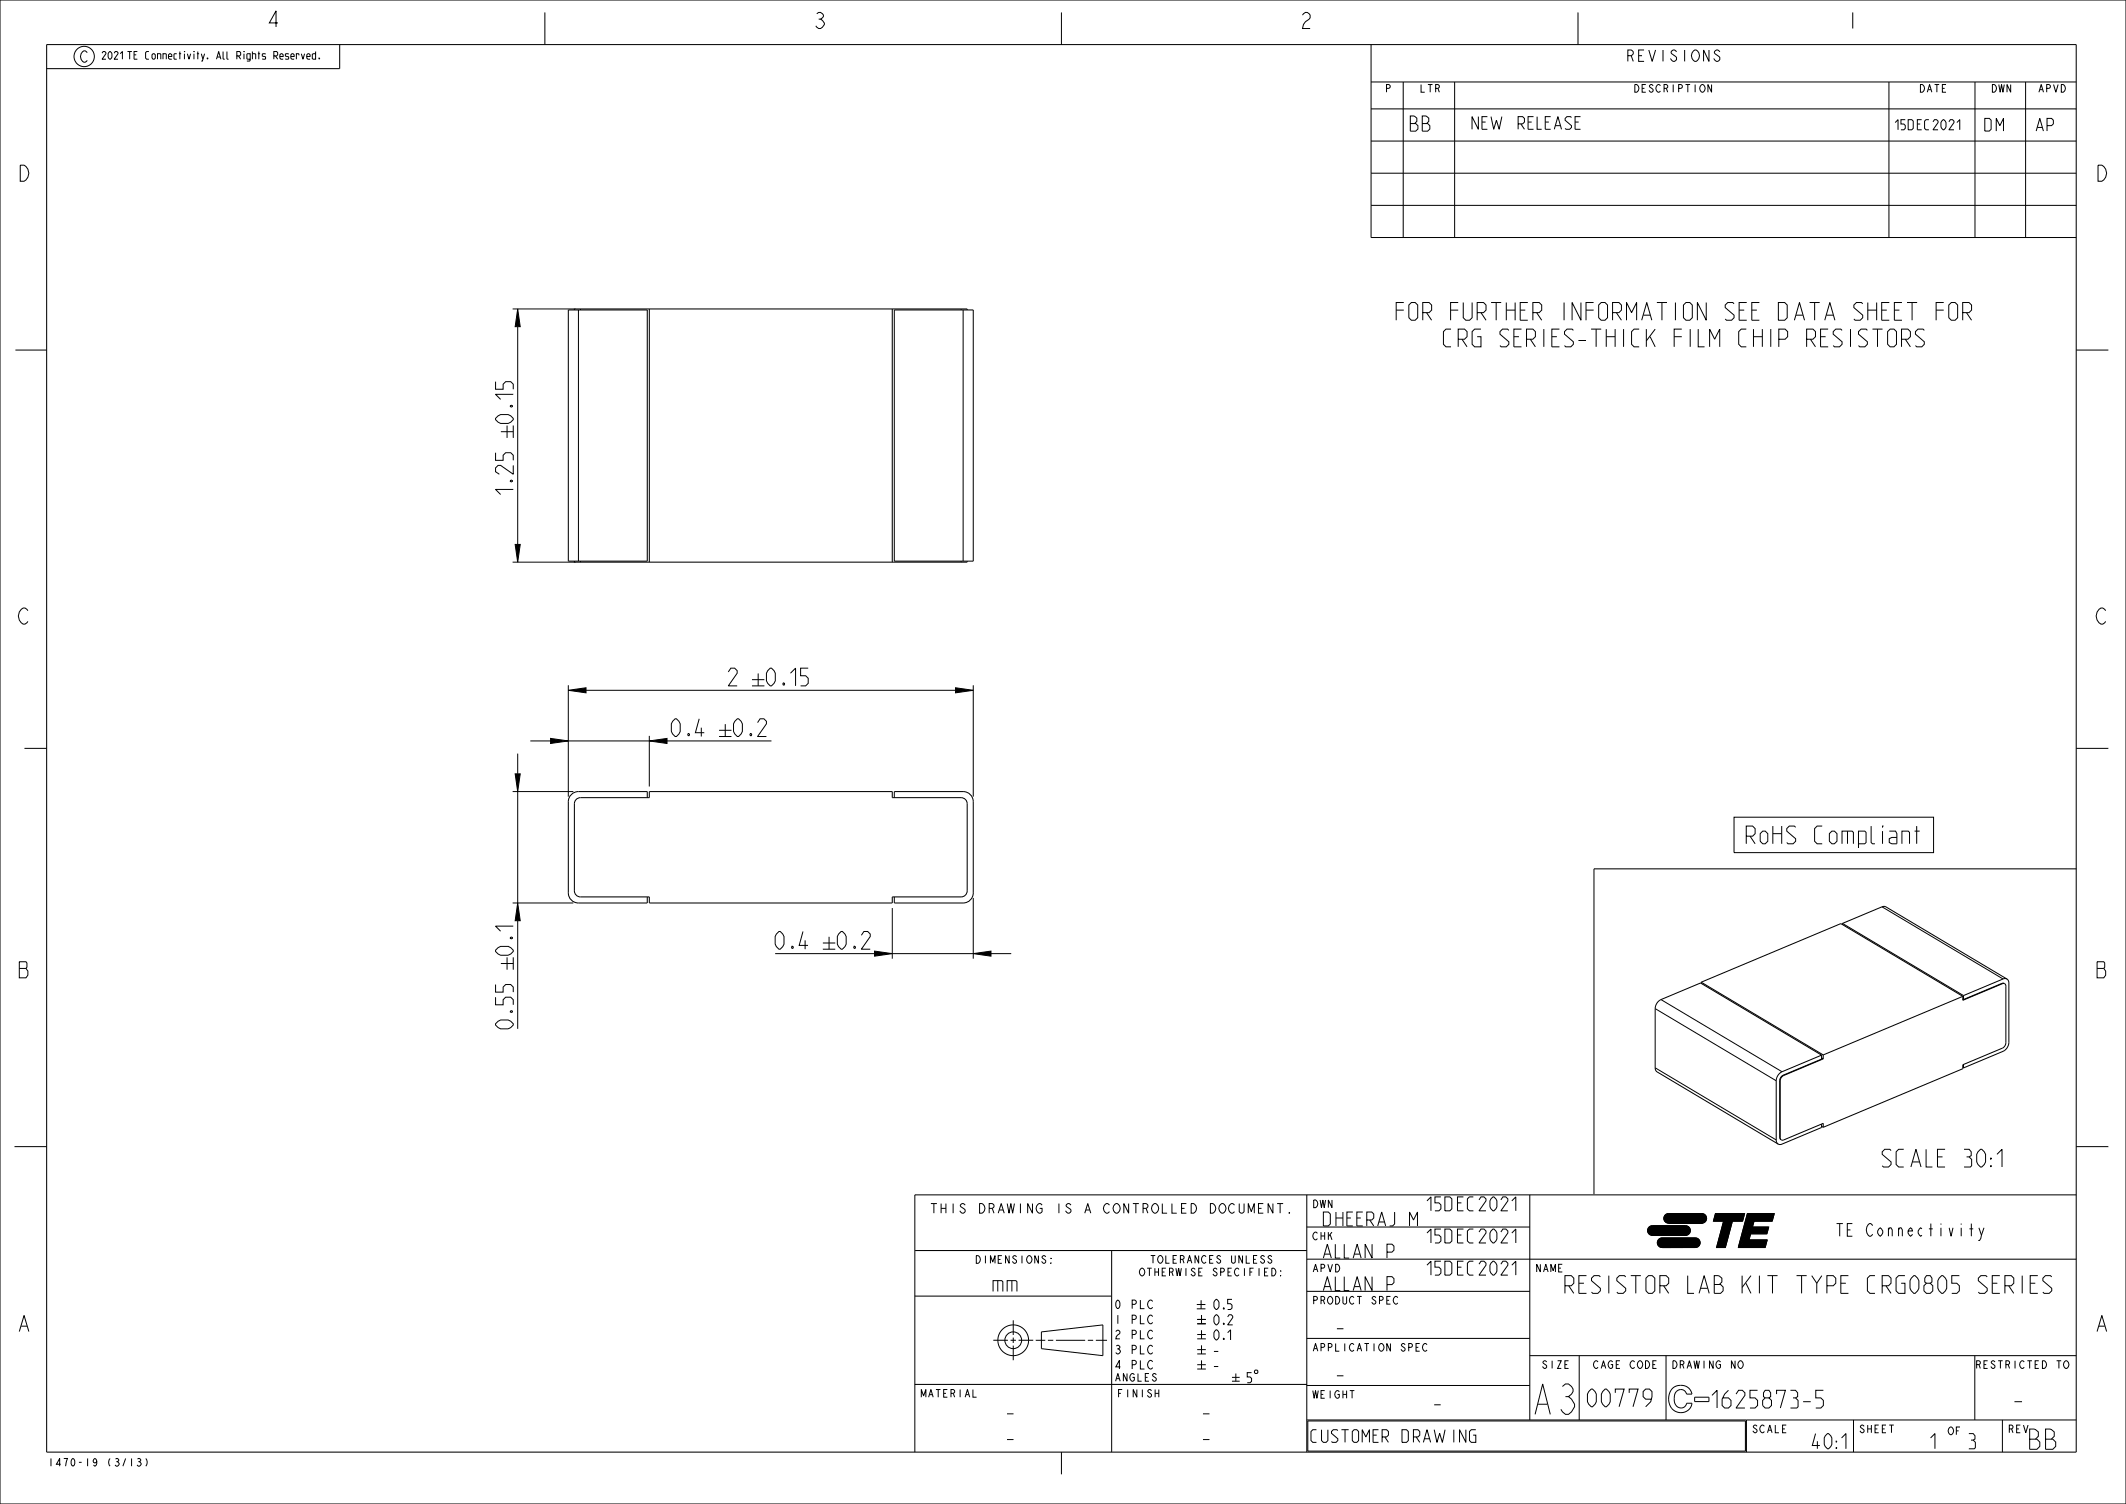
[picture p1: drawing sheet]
<svg xmlns="http://www.w3.org/2000/svg" width="420mm" height="297mm" viewBox="0 0 420 297" stroke-linecap="round" stroke-linejoin="round" font-family="sans-serif">
<g fill="none" stroke="#000" stroke-width=".2">
<path d="M0 0h420v297h-420zM9.2 8.8h401v278h-401zM67.1 8.8v4.8h-57.9M107.6 2.5v6.3M209.7 2.5v6.3M270.9 8.8v38.1h139.3M270.9 16.2h139.3M277.2 16.2v30.7M287.4 16.2v30.7M311.7 2.5v6.3M373.2 16.2v30.7M390.2 16.2v30.7"/>
<path d="M400.2 16.2v30.7M270.9 34.2h139.3M270.9 21.5h139.3M270.9 27.9h139.3M270.9 40.6h139.3M3 69.1h6.2M112.3 61.2h15.6v49.6h-15.6zM113.5 61.2v-.2h77.6v.2M114.3 61.2v49.6M114.7 61v.2M128.3 61v50M176.3 61v50"/>
<path d="M176.7 61.2h15.6v49.6h-15.6zM189.9 61v.2M190.3 61.2v49.6M410.2 69.1h6.3M113.5 110.8v.2h77.6v-.2M114.7 110.8v.2M189.9 110.8v.2M4.8 147.8h4.4M114 157.7l.7-.2h13.6v-1.2h48v1.2h13.6a1.2 1.2 0 0 1 1.2 1.2v17.2a1.2 1.2 0 0 1-1.2 1.2h-13.6v1.2h-48v-1.2h-13.6a1.2 1.2 0 0 1-1.2-1.2v-17.2v-.4zM127.9 157.5v-1.2h-13.6a2 2 0 0 0-2 2v18a2 2 0 0 0 2 2h13.6v-1.2M176.7 157.5v-1.2h13.6a2 2 0 0 1 2 2v18a2 2 0 0 1-2 2h-13.6v-1.2M410.2 147.8h6.3"/>
<path d="M371.8 179.1h.8l23.9 14.2M371.8 179.1l-7.8 3.3M371.8 179.1l23.9 14.2M327 199.2v11.7M327 199.2l23.9 14.2M328.1 197.4l-.1 .1a2.1 2.1 0 0 0-1 1.7M328.1 197.4l7.8-3.3 24 14.3M328.1 197.4l23.9 14.2M336.1 194v.2M336.1 194l27.6-11.6 24.1 14.4M336.1 194l24.1 14.3M364 182.4v.2"/>
<path d="M364 182.4l23.9 14.2M387.8 196.8l-27.6 11.5M387.8 197.3l.1 .1M387.9 196.6v.8M395.5 194.2h.4M395.5 194.2l-7.6 3.2M395.5 194.2l.1 .1M395.6 194.3h.4l.3 .4v11.2a1.24 1.24 0 0 1-.7 1.1l-7.8 3.3v.7l-27.6 11.6M395.6 194.3l-7.8 3.2v-.7M395.7 193.3h.8M395.7 193.3l-7.8 3.3M396.5 193.3l.3 .3 .1 .5v11.7a2.01 2.01 0 0 1-1.2 1.8l-7.8 3.3"/>
<path d="M327 210.9l.1 .5 .3 .3 23.9 14.2M327 210.9l23.9 14.2M350.9 213.4v11.7M351.6 213.4l.1 .1M351.6 213.4v11.2M351.7 213.5v11.1M352 211.6a2.07 2.07 0 0 0-1.1 1.8M352.3 212.3a1.24 1.24 0 0 0-.7 1.1M352.3 212.3l.1 .1M352.4 212.4a1.24 1.24 0 0 0-.7 1.1M359.9 208.9l.3 .2M359.9 208.4v.7l-7.6 3.2"/>
<path d="M359.9 208.4l-7.9 3.2M360.2 208.3v.8M360.2 209.1l-7.8 3.3M387.8 210.8l.1 .1M387.9 210.2v.7M2.9 226.4h6.3M258.2 236v50.8M302.2 236v44.4M329 239.9l.6-.3h6.6a.95 .95 0 0 1 .9 .9 .95 .95 0 0 1-.8 1h-6.7a.95 .95 0 0 1-.8-.5 .95 .95 0 0 1 .2-1.1zM338.9 239.6h5.8l-.4 1.5h-2.1l-1.4 5.3h-1.7l1.4-5.3h-2zM345.2 239.6h5.3l-.4 1.5h-3.6l-3.1 5.3zM345.2 239.6h5.3l-.4 1.5h-3.6l-.3 1.2h3.2l-.3 1.3h-3.3l-.3 1.3h3.6l-.4 1.5h-5.3z"/>
<path d="M350.9 225.1l.1 .5 .3 .3M351.6 224.6l.2 .4M351.6 224.6h.1M359.8 222.4l.4 .2M359.9 222v.7l-7.9 3.3-.7-.1M360.2 222.6v-.8l-7.9 3.3h-.4l-.2-.5M410.2 236h-229.5v50.8M410.2 226.4h6.3M180.7 255.9h38.9M180.8 246.9h77.4M219.6 246.9v39.9M236.4 257.6h1.7"/>
<path d="M236.4 258.5h1.7M237.3 256.8v1.7M237.4 259.7v1.7M258.2 242.3h44M258.2 255h44M258.2 248.7h152M325.8 242.3l.6-.3h6.6a.95 .95 0 0 1 .9 .9 .95 .95 0 0 1-.8 1l-6.7 .1a.95 .95 0 0 1-.8-.6 .95 .95 0 0 1 .2-1.1zM326.4 244l6.7-.1zM327.7 244.7l.7-.2h6.5a.95 .95 0 0 1 1 .8 .95 .95 0 0 1-.9 1l-6.6 .1a.95 .95 0 0 1-.9-.6 .95 .95 0 0 1 .2-1.1zM328.4 246.4l6.6-.1zM329.6 241.5h6.7zM333.1 243.9l-6.7 .1a.95 .95 0 0 1-.9-1 .95 .95 0 0 1 .9-1h6.6a.95 .95 0 0 1 .9 1 .95 .95 0 0 1-.9 1"/>
<path d="M335 246.4h-6.6a.95 .95 0 0 1-1-1 .95 .95 0 0 1 1-.9h6.5a.95 .95 0 0 1 1 .9 .95 .95 0 0 1-1 1M336.3 241.5h-6.7a.95 .95 0 0 1-.9-.9 .95 .95 0 0 1 .9-1h6.6a.95 .95 0 0 1 .9 1 .95 .95 0 0 1-.9 .9M345.8 243.6l-.3 1.3h3.6l-.4 1.5h-5.3zM346.5 241.1l-.3 1.2h3.2l-.3 1.3h-3.3l-2.4 2.8zM180.7 273.4h77.5M196.2 264.7h2.9M199.6 264.7h1.1M200.2 260.7v2.9M200.2 264.1v1.1M200.2 265.7v2.9M201.2 264.7h2.9M204.6 264.7h1.9"/>
<path d="M205.7 263l12.2-1.4v6.1l-12.2-1.4zM207 264.7h1.1M208.6 264.7h5.8M214.9 264.7h1.1M216.5 264.7h2.2M236.5 260.6h1.7M236.5 269.5h1.7M236.5 266.5h1.7M236.5 263.5h1.7M236.5 261.4h1.7M236.5 270.3h1.7M236.5 267.4h1.7"/>
<path d="M236.5 264.4h1.7M237.4 262.7v1.7M237.4 265.7v1.7M237.4 268.6v1.7M243.4 272h1.5M243.4 272.8h1.5M244.1 271.2v1.6M247.3 271.1h-.9v.8h.6l.3 .3v.6l-.3 .3h-.6M248 270.6h.3l.2 .1v.4l-.2 .1h-.3l-.2-.1v-.4zM258.2 273.6h44M258.2 264.3h44M302.2 267.7h108"/>
<path d="M312 267.7v12.7M329.1 267.7v12.7M330.4 274.2l.9-.5 1.1-.1 .8 .2 .7 .7 .4 .8h-1.1l-.5-.7-.7-.2-.9 .4-.3 .9 .1 1.4 .3 .5 .4 .3 .5 .1 .5-.1 .4-.3 .2-.5h1.1l-.3 .9-.7 .6-.8 .3h-.9l-.8-.3-.7-.6-.4-1v-1l.2-1.1zM337.6 275.9h-2.8v.9h2.8M209.7 286.8v4.3M258.2 280.4h152M258.4 280.6h86.4v6h-86.4zM291.6 282.3h-.9l-.4 .4v1.8l.4 .3h.9v-1.4h-.6M345 280.4v6.4M366.2 280.4v6.4M395.6 280.4v6.4"/>
<circle cx="16.6" cy="11.2" r="2.01"/>
<circle cx="200.2" cy="264.7" r="3"/>
<circle cx="200.2" cy="264.7" r="1.66"/>
</g>
<path d="M329 239.9l.6-.3h6.6a.95 .95 0 0 1 .9 .9 .95 .95 0 0 1-.8 1h-6.7a.95 .95 0 0 1-.8-.5 .95 .95 0 0 1 .2-1.1zM345.2 239.6h5.3l-.4 1.5h-3.6l-3.1 5.3zM325.8 242.3l.6-.3h6.6a.95 .95 0 0 1 .9 .9 .95 .95 0 0 1-.8 1l-6.7 .1a.95 .95 0 0 1-.8-.6 .95 .95 0 0 1 .2-1.1zM327.7 244.7l.7-.2h6.5a.95 .95 0 0 1 1 .8 .95 .95 0 0 1-.9 1l-6.6 .1a.95 .95 0 0 1-.9-.6 .95 .95 0 0 1 .2-1.1zM338.9 239.6h5.8l-.4 1.5h-2.1l-1.4 5.3h-1.7l1.4-5.3h-2zM345.8 243.6l-.3 1.3h3.6l-.4 1.5h-5.3zM346.5 241.1l-.3 1.2h3.2l-.3 1.3h-3.3l-2.4 2.8z" fill="#000"/>
<!-- layer: DIM_DRIVEN -->
<g fill="none" stroke="#000" stroke-width=".2">
<path d="M101.3 61h12.4M102.3 61l.5 3.5h-1zM102.3 64.5v43M98.9 85.3h2.5M100.2 84v2.5M101.4 84v2.5M101.3 111h12.4M101.8 107.5h1l-.5 3.5zM112.3 136.3l3.5-.5v1zM112.3 135.3v22M115.8 136.3h73M148.6 134.2h2.4"/>
<path d="M148.6 135.4h2.4M149.8 133v2.4M188.8 135.8l3.5 .5-3.5 .5zM192.3 135.3v22M101.3 156.3h12M101.8 152.8h1l-.5 3.5zM102.3 148.8v4M102.3 156.3v22M104.8 146.3h4M108.8 145.8l3.5 .5-3.5 .5zM112.3 146.3h16M128.3 146.3l3.5-.5v1z"/>
<path d="M128.3 145.3v10M131.8 146.3h20.6M142.1 144.2h2.4M142.1 145.4h2.4M143.3 143v2.4M101.3 178.3h12M102.3 178.3l.5 3.5h-1zM176.3 179.3v10M192.3 177.3v12M98.9 190.3h2.5M100.2 189v2.5M101.4 189v2.5"/>
<path d="M102.3 181.8v21.4M153.1 188.3h19.7M162.6 186.2h2.4M162.6 187.4h2.4M163.8 185v2.4M172.8 187.8l3.5 .5-3.5 .5zM176.3 188.3h16M192.3 188.3l3.5-.5v1zM195.8 188.3h4"/>
</g>
<path d="M102.3 61l.5 3.5h-1zM101.8 107.5h1l-.5 3.5zM112.3 136.3l3.5-.5v1zM188.8 135.8l3.5 .5-3.5 .5zM101.8 152.8h1l-.5 3.5zM108.8 145.8l3.5 .5-3.5 .5zM128.3 146.3l3.5-.5v1zM102.3 178.3l.5 3.5h-1zM172.8 187.8l3.5 .5-3.5 .5zM192.3 188.3l3.5-.5v1z" fill="#000"/>
<!-- layer: DRAFT_ENTITY -->
<path d="M410.2 171.6h-95.3v64.2M390.1 267.7v12.7" fill="none" stroke="#000" stroke-width=".2"/>
<!-- layer: NOTE -->
<path d="M342.6 161.4h39.4v7h-39.4z" fill="none" stroke="#000" stroke-width=".2"/>
<text font-size="7.8" x="302.4" y="279.3">A3</text>
<text font-size="5.2" x="401" y="286.2">BB</text>
<g font-size="4.6">
<text x="275.5" y="63.2">FOR FURTHER INFORMATION SEE DATA SHEET FOR</text>
<text x="283.7" y="68.5">CRG SERIES-THICK FILM CHIP RESISTORS</text>
<text x="101.4" y="83.6" transform="rotate(-90 101.4 83.6)">0.15</text>
<text x="101.4" y="97.7" transform="rotate(-90 101.4 97.7)">1.25</text>
<text x="143.9" y="135.4">2</text>
<text x="151.4" y="135.4">0.15</text>
<text x="132.6" y="145.4">0.4</text>
<text x="144.9" y="145.4">0.2</text>
<text x="344.3" y="166.6">RoHS Compliant</text>
<text x="101.4" y="188.6" transform="rotate(-90 101.4 188.6)">0.1</text>
<text x="153.1" y="187.4">0.4</text>
<text x="165.4" y="187.4">0.2</text>
<text x="101.4" y="203.2" transform="rotate(-90 101.4 203.2)">0.55</text>
<text x="371.4" y="230.5">SCALE 30:1</text>
<text x="308.5" y="255.4">RESISTOR LAB KIT TYPE CRG0805 SERIES</text>
<text x="313.6" y="277.8">00779</text>
<text x="338.2" y="278">1625873-5</text>
<text x="398" y="278">-</text>
</g>
<g font-size="4.1">
<text x="52.5" y="5.3">4</text>
<text x="160.4" y="5.6">3</text>
<text x="256.6" y="5.6">2</text>
<text x="364.5" y="5.6">1</text>
<text x="3.2" y="35.8">D</text>
<text x="413.7" y="35.8">D</text>
<text x="3.2" y="123.2">C</text>
<text x="413.7" y="123.2">C</text>
<text x="3.2" y="193.1">B</text>
<text x="413.7" y="193.1">B</text>
<text x="3.2" y="262.9">A</text>
<text x="413.7" y="262.9">A</text>
</g>
<g font-size="3.9">
<text x="278.6" y="25.9">BB</text>
<text x="196.2" y="255">mm</text>
<text x="264.1" y="263.5">-</text>
<text x="264.1" y="272.8">-</text>
<text x="198.4" y="280.3">-</text>
<text x="237.1" y="280.3">-</text>
<text x="283.3" y="278.5">-</text>
<text x="198.4" y="285.4">-</text>
<text x="237.1" y="285.4">-</text>
<text x="357.5" y="286.1">40:1</text>
<text x="381.4" y="286.1">1</text>
<text x="388.4" y="286.1">3</text>
</g>
<g font-size="3.6">
<text x="281.9" y="239.1">15DEC2021</text>
<text x="261.4" y="242.1">DHEERAJ M</text>
<text x="281.9" y="245.5">15DEC2021</text>
<text x="261.4" y="248.4">ALLAN P</text>
<text x="281.9" y="251.8">15DEC2021</text>
<text x="261.4" y="254.9">ALLAN P</text>
</g>
<g font-size="3.3">
<text x="290.8" y="25.5">NEW RELEASE</text>
<text x="392.1" y="25.9">DM</text>
<text x="402.3" y="25.9">AP</text>
<text x="362.4" y="244.1">TE Connectivity</text>
<text x="259" y="284.8">CUSTOMER DRAWING</text>
</g>
<g font-size="2.9">
<text x="15.6" y="12.3">C</text>
<text x="321.1" y="12.1">REVISIONS</text>
</g>
<g font-size="2.6">
<text x="374.4" y="25.6">15DEC2021</text>
<text x="239.8" y="258.6">0.5</text>
<text x="239.8" y="261.6">0.2</text>
<text x="239.8" y="264.6">0.1</text>
<text x="239.8" y="267.6">-</text>
<text x="239.8" y="270.6">-</text>
</g>
<g font-size="2.5">
<text x="184.4" y="239.6">THIS</text>
<text x="193.7" y="239.6">DRAWING</text>
<text x="208.5" y="239.6">IS</text>
<text x="214.1" y="239.6">A</text>
<text x="217.8" y="239.6">CONTROLLED</text>
<text x="238.2" y="239.6">DOCUMENT.</text>
</g>
<g font-size="2.2">
<text x="220" y="258.4">0</text>
<text x="220" y="261.4">1</text>
<text x="223.2" y="258.4">PLC</text>
<text x="223.2" y="261.4">PLC</text>
<text x="220" y="264.4">2</text>
<text x="220" y="267.4">3</text>
<text x="223.2" y="264.4">PLC</text>
<text x="223.2" y="267.4">PLC</text>
<text x="220" y="270.3">4</text>
<text x="223.2" y="270.3">PLC</text>
</g>
<g font-size="2">
<text x="19.9" y="11.7">2021TE Connectivity. All Rights Reserved.</text>
<text x="273.6" y="18.2">P</text>
<text x="280.4" y="18.2">LTR</text>
<text x="322.6" y="18.2">DESCRIPTION</text>
<text x="379" y="18.2">DATE</text>
<text x="393.2" y="18.2">DWN</text>
<text x="402.5" y="18.2">APVD</text>
<text x="259.2" y="238.5">DWN</text>
<text x="259.2" y="244.8">CHK</text>
<text x="192.5" y="249.5">DIMENSIONS:</text>
<text x="224.9" y="252">OTHERWISE</text>
<text x="227.1" y="249.5">TOLERANCES</text>
<text x="239" y="252">SPECIFIED:</text>
<text x="242.5" y="249.5">UNLESS</text>
<text x="259.2" y="251.2">APVD</text>
<text x="303.2" y="251.2">NAME</text>
<text x="259.2" y="257.5">PRODUCT</text>
<text x="270.4" y="257.5">SPEC</text>
<text x="259.2" y="266.8">APPLICATION</text>
<text x="276.1" y="266.8">SPEC</text>
<text x="181.7" y="275.9">MATERIAL</text>
<text x="220.1" y="272.8">ANGLES</text>
<text x="220.6" y="275.9">FINISH</text>
<text x="304.5" y="270.2">SIZE</text>
<text x="314.6" y="270.2">CAGE</text>
<text x="321.6" y="270.2">CODE</text>
<text x="330.1" y="270.2">DRAWING</text>
<text x="341.4" y="270.2">NO</text>
<text x="390.1" y="270.2">RESTRICTED</text>
<text x="405.6" y="270.2">TO</text>
<text x="259.2" y="276.1">WEIGHT</text>
<text x="346" y="282.9">SCALE</text>
<text x="367.2" y="282.9">SHEET</text>
<text x="384.7" y="283.3">OF</text>
<text x="396.6" y="282.9">REV</text>
<text x="9.3" y="289.5">1470-19</text>
<text x="20.6" y="289.5">(3/13)</text>
</g>
</svg>
